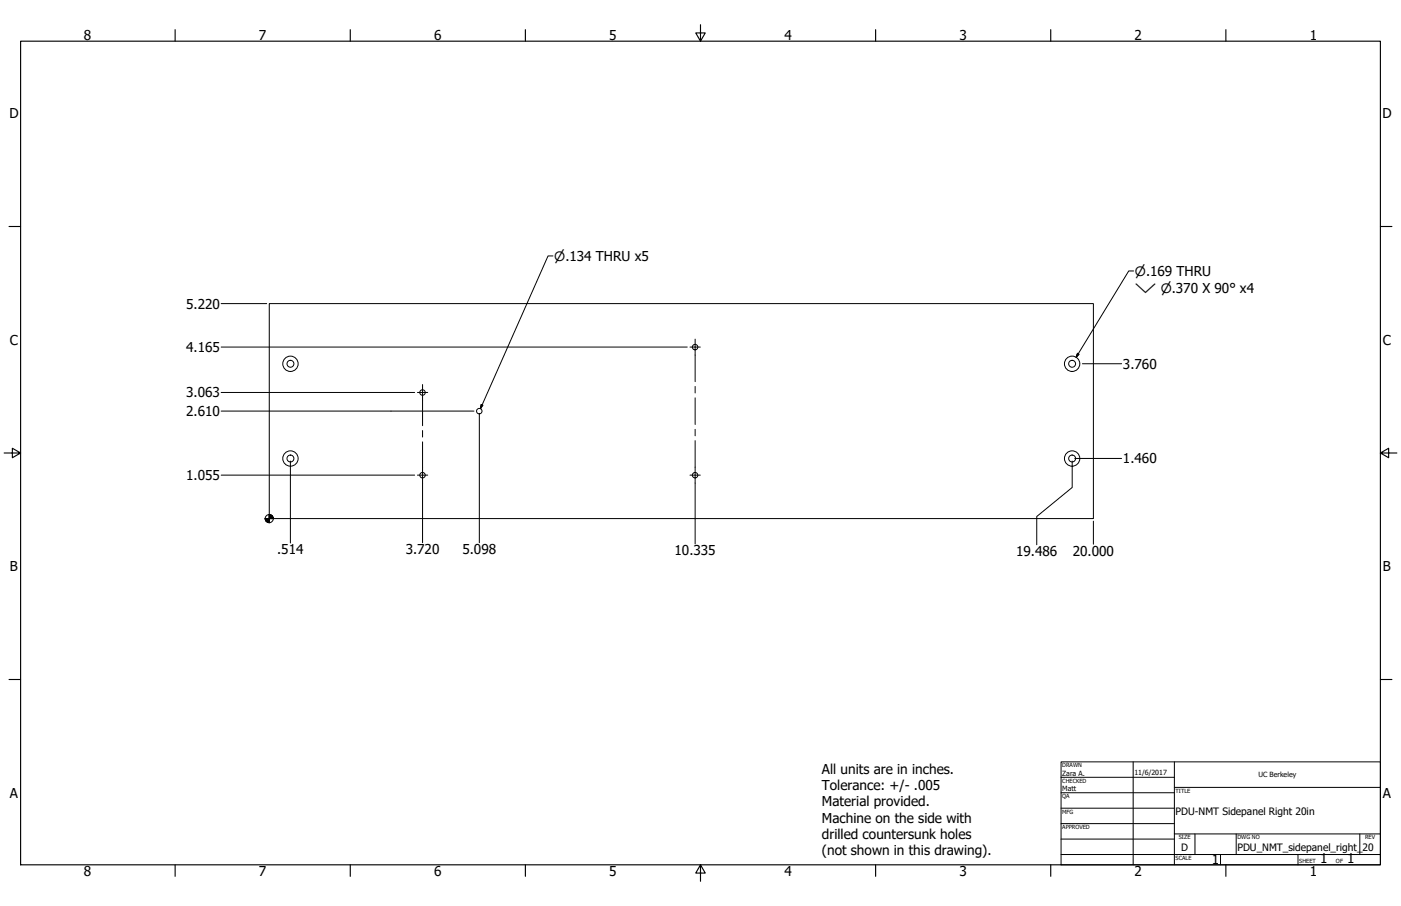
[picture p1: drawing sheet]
<svg xmlns="http://www.w3.org/2000/svg" width="864mm" height="559mm" viewBox="0 0 864 559" stroke-linecap="round" stroke-linejoin="round" font-family="sans-serif">
<!-- layer: Visible (ANSI) -->
<g fill="none" stroke="#000" stroke-width=".62">
<path d="M166 187h508v133h-508z"/>
<circle cx="428" cy="214" r="1.7"/>
<circle cx="179" cy="224" r="5"/>
<circle cx="179" cy="224" r="2.1"/>
<circle cx="661" cy="224" r="5"/>
<circle cx="661" cy="224" r="2.1"/>
<circle cx="260" cy="242" r="1.7"/>
<circle cx="295" cy="254" r="1.7"/>
<circle cx="179" cy="283" r="5"/>
<circle cx="179" cy="283" r="2.1"/>
<circle cx="260" cy="293" r="1.7"/>
<circle cx="428" cy="293" r="1.7"/>
<circle cx="661" cy="283" r="5"/>
<circle cx="661" cy="283" r="2.1"/>
</g>
<!-- layer: Border (ANSI) -->
<g fill="none" stroke="#000" stroke-width=".7">
<path d="M108 18v7M216 18v7M324 18v7M432 15v10l-3-5h6l-3 5M540 18v7M648 18v7M756 18v7M13 25h838v508h-838zM6 140h7M851 140h7M3 279h10l-5-3v6l5-3M851 279l5 3v-6l-5 3h10"/>
<path d="M6 419h7M851 419h7M108 533v8M216 533v8M324 533v8M432 533l3 5h-6l3-5v11M540 533v8M648 533v8M756 533v8"/>
</g>
<!-- layer: Title (ANSI) -->
<g fill="none" stroke="#000" stroke-width=".62">
<path d="M654 470h197v63h-197zM654 479h70M698 470v63M724 470v63M654 489h70M654 498h70M724 486h127M654 508h70M654 518h70M724 514h127M737 514v13M762 514v13"/>
<path d="M838 514v13M654 527h197M752 527v6M800 527v6"/>
</g>
<!-- layer: Dimension (ANSI) -->
<g fill="none" stroke="#000" stroke-width=".62">
<path d="M136 187h28M136 214h288M667 224h24M136 254h156M136 242h120M295 255v80M136 293h120M179 284v51M260 298v37M428 298v38M661 284v17l-22 18v17M662 283h29"/>
<path d="M674 321v15"/>
<circle cx="166" cy="320" r="2.5"/>
</g>
<path d="M163 320l1 2zM163 320l2 2zM163 320l3 2h-1zM166 320h2zM166 317l2 3h-2zM166 317v5zM163 320h3v2zM163 320h3zM168 318v2zM167 318l1 2zM166 317l1 1 1 2z" fill="#000" stroke="#000" stroke-width=".62"/>
<!-- layer: Center Mark (ANSI) -->
<path d="M425 214h7M257 242h7M257 293h7M425 293h7" fill="none" stroke="#000" stroke-width=".62"/>
<!-- layer: Centerline (ANSI) -->
<path d="M428 209v26M260 237v26M428 238v4M428 245v17M260 266v4M260 273v25M428 265v4M428 272v26" fill="none" stroke="#000" stroke-width=".62"/>
<!-- layer: Symbol (ANSI) -->
<path d="M341 158h-3l-42 94M699 167h-3l-33 53M664 218l1 1-2 1zM297 250h1l-2 2z" fill="none" stroke="#000" stroke-width=".62"/>
<path d="M664 218l-1 2zM664 218l1 1-2 1zM297 250l-1 2zM297 250h1l-2 2z" fill="#000" stroke="#000" stroke-width=".62"/>
<g font-size="8.4">
<text x="52" y="24">8</text>
<text x="160" y="24">7</text>
<text x="268" y="24">6</text>
<text x="376" y="24">5</text>
<text x="483" y="24">4</text>
<text x="591" y="24">3</text>
<text x="699" y="24">2</text>
<text x="807" y="24">1</text>
<text x="6" y="73">D</text>
<text x="852" y="73">D</text>
<text x="115" y="190">5.220</text>
<text x="6" y="213">C</text>
<text x="852" y="213">C</text>
<text x="115" y="217">4.165</text>
<text x="692" y="227">3.760</text>
<text x="115" y="245">3.063</text>
<text x="115" y="257">2.610</text>
<text x="692" y="286">1.460</text>
<text x="115" y="296">1.055</text>
<text x="171" y="342">.514</text>
<text x="250" y="342">3.720</text>
<text x="285" y="342">5.098</text>
<text x="416" y="343">10.335</text>
<text x="626" y="343">19.486</text>
<text x="661" y="343">20.000</text>
<text x="6" y="352">B</text>
<text x="852" y="352">B</text>
<text x="507" y="477">All units are in inches.</text>
<text x="6" y="492">A</text>
<text x="507" y="487">Tolerance: +/- .005</text>
<text x="852" y="492">A</text>
<text x="507" y="497">Material provided.</text>
<text x="507" y="507">Machine on the side with</text>
<text x="507" y="517">drilled countersunk holes</text>
<text x="507" y="527">(not shown in this drawing).</text>
<text x="747" y="533">1</text>
<text x="814" y="533">1</text>
<text x="830" y="533">1</text>
<text x="52" y="541">8</text>
<text x="160" y="541">7</text>
<text x="268" y="541">6</text>
<text x="376" y="541">5</text>
<text x="483" y="541">4</text>
<text x="591" y="541">3</text>
<text x="699" y="541">2</text>
<text x="807" y="541">1</text>
</g>
<g font-size="8">
<text x="342" y="161">⌀.134 THRU x5</text>
<text x="700" y="170">⌀.169 THRU</text>
<text x="700" y="181">⌵ ⌀.370 X 90° x4</text>
</g>
<g font-size="6.3">
<text x="725" y="503">PDU-NMT Sidepanel Right 20in</text>
<text x="728" y="525">D</text>
<text x="763" y="525">PDU_NMT_sidepanel_right_</text>
<text x="840" y="525">20</text>
</g>
<g font-size="4.4">
<text x="655" y="479">Zara A.</text>
<text x="699" y="478">11/6/2017</text>
<text x="776" y="479">UC Berkeley</text>
<text x="655" y="488">Matt</text>
</g>
<g font-size="3.5">
<text x="655" y="473">DRAWN</text>
<text x="655" y="483">CHECKED</text>
<text x="725" y="489">TITLE</text>
<text x="655" y="492">QA</text>
<text x="655" y="502">MFG</text>
<text x="655" y="511">APPROVED</text>
<text x="727" y="518">SIZE</text>
<text x="763" y="518">DWG NO</text>
<text x="841" y="518">REV</text>
<text x="725" y="530">SCALE</text>
<text x="801" y="533">SHEET</text>
<text x="824" y="533">OF</text>
</g>
</svg>
